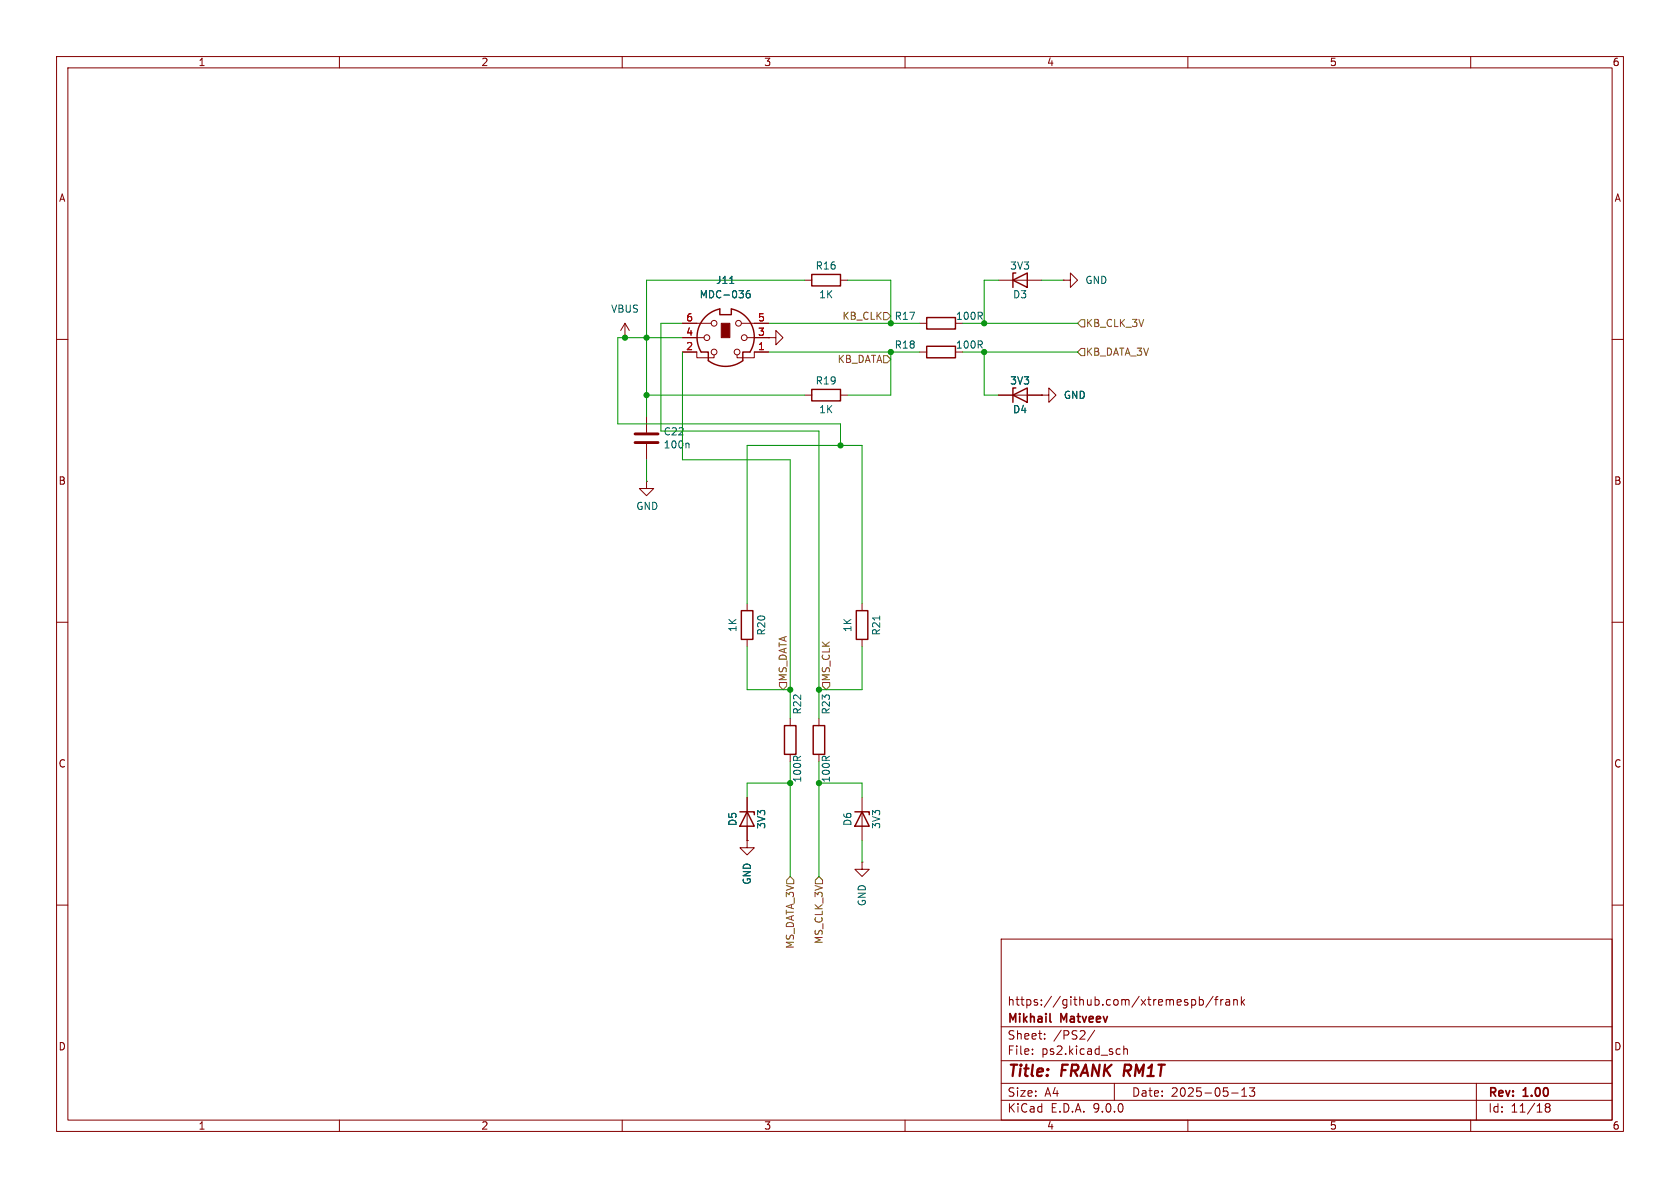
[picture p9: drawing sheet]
(kicad_sch
 (version 20250114)
 (generator "eeschema")
 (generator_version "9.0")
 (paper "A4")
 (title_block
  (title "${NAME}")
  (date "2025-05-13")
  (rev "${VERSION}")
  (company "Mikhail Matveev")
  (comment 1 "https://github.com/xtremespb/frank"))
 (lib_symbols
  (symbol "Connector:Mini-DIN-6"
   (pin_names
    (offset 1.016)) (exclude_from_sim no) (in_bom yes) (on_board yes)
   (property "Reference" "J" (at 0 6.35 0) (effects (font (size 1.27 1.27))))
   (property "Value" "Mini-DIN-6" (at 0 -6.35 0) (effects (font (size 1.27 1.27))))
   (property "Footprint" "" (at 0 0 0) (effects (font (size 1.27 1.27)) (hide yes)))
   (property "Datasheet" "http://service.powerdynamics.com/ec/Catalog17/Section%2011.pdf" (at 0 0 0) (effects (font (size 1.27 1.27)) (hide yes)))
   (property "Description" "6-pin Mini-DIN connector" (at 0 0 0) (effects (font (size 1.27 1.27)) (hide yes)))
   (symbol "Mini-DIN-6_0_1"
    (polyline (pts (xy -4.318 -2.54) (xy -3.048 -2.54) (xy -3.048 -4.064)) (stroke (width 0.254) (type default)) (fill (type none)))
    (polyline (pts (xy -3.81 0) (xy -5.08 0)) (stroke (width 0) (type default)) (fill (type none)))
    (circle (center -3.302 0) (radius 0.508) (stroke (width 0) (type default)) (fill (type none)))
    (polyline (pts (xy -2.54 2.54) (xy -5.08 2.54)) (stroke (width 0) (type default)) (fill (type none)))
    (circle (center -2.032 2.54) (radius 0.508) (stroke (width 0) (type default)) (fill (type none)))
    (circle (center -2.032 -2.54) (radius 0.508) (stroke (width 0) (type default)) (fill (type none)))
    (polyline (pts (xy -2.032 -3.048) (xy -2.032 -3.556) (xy -5.08 -3.556) (xy -5.08 -2.54)) (stroke (width 0) (type default)) (fill (type none)))
    (polyline (pts (xy -1.016 5.08) (xy -1.016 4.064) (xy 1.016 4.064) (xy 1.016 5.08)) (stroke (width 0.254) (type default)) (fill (type none)))
    (rectangle (start -0.762 2.54) (end 0.762 0) (stroke (width 0) (type default)) (fill (type outline)))
    (arc (start 3.048 -4.064) (mid 0 -5.08) (end -3.048 -4.064) (stroke (width 0.254) (type default)) (fill (type none)))
    (arc (start 1.016 5.08) (mid 4.6646 2.1356) (end 4.318 -2.54) (stroke (width 0.254) (type default)) (fill (type none)))
    (arc (start -4.318 -2.54) (mid -4.6241 2.1181) (end -1.016 5.08) (stroke (width 0.254) (type default)) (fill (type none)))
    (circle (center 2.032 -2.54) (radius 0.508) (stroke (width 0) (type default)) (fill (type none)))
    (polyline (pts (xy 2.032 -3.048) (xy 2.032 -3.556) (xy 5.08 -3.556) (xy 5.08 -2.54)) (stroke (width 0) (type default)) (fill (type none)))
    (circle (center 2.286 2.54) (radius 0.508) (stroke (width 0) (type default)) (fill (type none)))
    (polyline (pts (xy 2.794 2.54) (xy 5.08 2.54)) (stroke (width 0) (type default)) (fill (type none)))
    (circle (center 3.302 0) (radius 0.508) (stroke (width 0) (type default)) (fill (type none)))
    (polyline (pts (xy 4.318 -2.54) (xy 3.048 -2.54) (xy 3.048 -4.064)) (stroke (width 0.254) (type default)) (fill (type none)))
    (polyline (pts (xy 5.08 0) (xy 3.81 0)) (stroke (width 0) (type default)) (fill (type none))))
   (symbol "Mini-DIN-6_1_1"
    (pin passive line (at -7.62 2.54 0) (length 2.54) (name "~" (effects (font (size 1.27 1.27)))) (number "6" (effects (font (size 1.27 1.27)))))
    (pin passive line (at -7.62 0 0) (length 2.54) (name "~" (effects (font (size 1.27 1.27)))) (number "4" (effects (font (size 1.27 1.27)))))
    (pin passive line (at -7.62 -2.54 0) (length 2.54) (name "~" (effects (font (size 1.27 1.27)))) (number "2" (effects (font (size 1.27 1.27)))))
    (pin passive line (at 7.62 2.54 180) (length 2.54) (name "~" (effects (font (size 1.27 1.27)))) (number "5" (effects (font (size 1.27 1.27)))))
    (pin passive line (at 7.62 0 180) (length 2.54) (name "~" (effects (font (size 1.27 1.27)))) (number "3" (effects (font (size 1.27 1.27)))))
    (pin passive line (at 7.62 -2.54 180) (length 2.54) (name "~" (effects (font (size 1.27 1.27)))) (number "1" (effects (font (size 1.27 1.27))))))
   (embedded_fonts no))
  (symbol "Device:C"
   (pin_numbers (hide yes))
   (pin_names
    (offset 0.254)) (exclude_from_sim no) (in_bom yes) (on_board yes)
   (property "Reference" "C" (at 0.635 2.54 0) (effects (font (size 1.27 1.27)) (justify left)))
   (property "Value" "C" (at 0.635 -2.54 0) (effects (font (size 1.27 1.27)) (justify left)))
   (property "Footprint" "" (at 0.9652 -3.81 0) (effects (font (size 1.27 1.27)) (hide yes)))
   (property "Datasheet" "~" (at 0 0 0) (effects (font (size 1.27 1.27)) (hide yes)))
   (property "Description" "Unpolarized capacitor" (at 0 0 0) (effects (font (size 1.27 1.27)) (hide yes)))
   (symbol "C_0_1"
    (polyline (pts (xy -2.032 0.762) (xy 2.032 0.762)) (stroke (width 0.508) (type default)) (fill (type none)))
    (polyline (pts (xy -2.032 -0.762) (xy 2.032 -0.762)) (stroke (width 0.508) (type default)) (fill (type none))))
   (symbol "C_1_1"
    (pin passive line (at 0 3.81 270) (length 2.794) (name "~" (effects (font (size 1.27 1.27)))) (number "1" (effects (font (size 1.27 1.27)))))
    (pin passive line (at 0 -3.81 90) (length 2.794) (name "~" (effects (font (size 1.27 1.27)))) (number "2" (effects (font (size 1.27 1.27))))))
   (embedded_fonts no))
  (symbol "Device:D_Zener"
   (pin_numbers (hide yes))
   (pin_names
    (offset 1.016) (hide yes)) (exclude_from_sim no) (in_bom yes) (on_board yes)
   (property "Reference" "D" (at 0 2.54 0) (effects (font (size 1.27 1.27))))
   (property "Value" "D_Zener" (at 0 -2.54 0) (effects (font (size 1.27 1.27))))
   (property "Footprint" "" (at 0 0 0) (effects (font (size 1.27 1.27)) (hide yes)))
   (property "Datasheet" "~" (at 0 0 0) (effects (font (size 1.27 1.27)) (hide yes)))
   (property "Description" "Zener diode" (at 0 0 0) (effects (font (size 1.27 1.27)) (hide yes)))
   (symbol "D_Zener_0_1"
    (polyline (pts (xy -1.27 -1.27) (xy -1.27 1.27) (xy -0.762 1.27)) (stroke (width 0.254) (type default)) (fill (type none)))
    (polyline (pts (xy 1.27 0) (xy -1.27 0)) (stroke (width 0) (type default)) (fill (type none)))
    (polyline (pts (xy 1.27 -1.27) (xy 1.27 1.27) (xy -1.27 0) (xy 1.27 -1.27)) (stroke (width 0.254) (type default)) (fill (type none))))
   (symbol "D_Zener_1_1"
    (pin passive line (at -3.81 0 0) (length 2.54) (name "K" (effects (font (size 1.27 1.27)))) (number "1" (effects (font (size 1.27 1.27)))))
    (pin passive line (at 3.81 0 180) (length 2.54) (name "A" (effects (font (size 1.27 1.27)))) (number "2" (effects (font (size 1.27 1.27))))))
   (embedded_fonts no))
  (symbol "Device:R"
   (pin_numbers (hide yes))
   (pin_names
    (offset 0)) (exclude_from_sim no) (in_bom yes) (on_board yes)
   (property "Reference" "R" (at 2.032 0 90) (effects (font (size 1.27 1.27))))
   (property "Value" "R" (at 0 0 90) (effects (font (size 1.27 1.27))))
   (property "Footprint" "" (at -1.778 0 90) (effects (font (size 1.27 1.27)) (hide yes)))
   (property "Datasheet" "~" (at 0 0 0) (effects (font (size 1.27 1.27)) (hide yes)))
   (property "Description" "Resistor" (at 0 0 0) (effects (font (size 1.27 1.27)) (hide yes)))
   (symbol "R_0_1"
    (rectangle (start -1.016 -2.54) (end 1.016 2.54) (stroke (width 0.254) (type default)) (fill (type none))))
   (symbol "R_1_1"
    (pin passive line (at 0 3.81 270) (length 1.27) (name "~" (effects (font (size 1.27 1.27)))) (number "1" (effects (font (size 1.27 1.27)))))
    (pin passive line (at 0 -3.81 90) (length 1.27) (name "~" (effects (font (size 1.27 1.27)))) (number "2" (effects (font (size 1.27 1.27))))))
   (embedded_fonts no))
  (symbol "GND_1"
   (power)
   (pin_numbers (hide yes))
   (pin_names
    (offset 0) (hide yes)) (exclude_from_sim no) (in_bom yes) (on_board yes)
   (property "Reference" "#PWR" (at 0 -6.35 0) (effects (font (size 1.27 1.27)) (hide yes)))
   (property "Value" "GND" (at 0 -3.81 0) (effects (font (size 1.27 1.27))))
   (property "Footprint" "" (at 0 0 0) (effects (font (size 1.27 1.27)) (hide yes)))
   (property "Datasheet" "" (at 0 0 0) (effects (font (size 1.27 1.27)) (hide yes)))
   (property "Description" "Power symbol creates a global label with name \"GND\" , ground" (at 0 0 0) (effects (font (size 1.27 1.27)) (hide yes)))
   (symbol "GND_1_0_1"
    (polyline (pts (xy 0 0) (xy 0 -1.27) (xy 1.27 -1.27) (xy 0 -2.54) (xy -1.27 -1.27) (xy 0 -1.27)) (stroke (width 0) (type default)) (fill (type none))))
   (symbol "GND_1_1_1"
    (pin power_in line (at 0 0 270) (length 0) (name "~" (effects (font (size 1.27 1.27)))) (number "1" (effects (font (size 1.27 1.27))))))
   (embedded_fonts no))
  (symbol "GND_2"
   (power)
   (pin_numbers (hide yes))
   (pin_names
    (offset 0) (hide yes)) (exclude_from_sim no) (in_bom yes) (on_board yes)
   (property "Reference" "#PWR" (at 0 -6.35 0) (effects (font (size 1.27 1.27)) (hide yes)))
   (property "Value" "GND" (at 0 -3.81 0) (effects (font (size 1.27 1.27))))
   (property "Footprint" "" (at 0 0 0) (effects (font (size 1.27 1.27)) (hide yes)))
   (property "Datasheet" "" (at 0 0 0) (effects (font (size 1.27 1.27)) (hide yes)))
   (property "Description" "Power symbol creates a global label with name \"GND\" , ground" (at 0 0 0) (effects (font (size 1.27 1.27)) (hide yes)))
   (symbol "GND_2_0_1"
    (polyline (pts (xy 0 0) (xy 0 -1.27) (xy 1.27 -1.27) (xy 0 -2.54) (xy -1.27 -1.27) (xy 0 -1.27)) (stroke (width 0) (type default)) (fill (type none))))
   (symbol "GND_2_1_1"
    (pin power_in line (at 0 0 270) (length 0) (name "~" (effects (font (size 1.27 1.27)))) (number "1" (effects (font (size 1.27 1.27))))))
   (embedded_fonts no))
  (symbol "GND_3"
   (power)
   (pin_numbers (hide yes))
   (pin_names
    (offset 0) (hide yes)) (exclude_from_sim no) (in_bom yes) (on_board yes)
   (property "Reference" "#PWR" (at 0 -6.35 0) (effects (font (size 1.27 1.27)) (hide yes)))
   (property "Value" "GND" (at 0 -3.81 0) (effects (font (size 1.27 1.27))))
   (property "Footprint" "" (at 0 0 0) (effects (font (size 1.27 1.27)) (hide yes)))
   (property "Datasheet" "" (at 0 0 0) (effects (font (size 1.27 1.27)) (hide yes)))
   (property "Description" "Power symbol creates a global label with name \"GND\" , ground" (at 0 0 0) (effects (font (size 1.27 1.27)) (hide yes)))
   (symbol "GND_3_0_1"
    (polyline (pts (xy 0 0) (xy 0 -1.27) (xy 1.27 -1.27) (xy 0 -2.54) (xy -1.27 -1.27) (xy 0 -1.27)) (stroke (width 0) (type default)) (fill (type none))))
   (symbol "GND_3_1_1"
    (pin power_in line (at 0 0 270) (length 0) (name "~" (effects (font (size 1.27 1.27)))) (number "1" (effects (font (size 1.27 1.27))))))
   (embedded_fonts no))
  (symbol "GND_4"
   (power)
   (pin_numbers (hide yes))
   (pin_names
    (offset 0) (hide yes)) (exclude_from_sim no) (in_bom yes) (on_board yes)
   (property "Reference" "#PWR" (at 0 -6.35 0) (effects (font (size 1.27 1.27)) (hide yes)))
   (property "Value" "GND" (at 0 -3.81 0) (effects (font (size 1.27 1.27))))
   (property "Footprint" "" (at 0 0 0) (effects (font (size 1.27 1.27)) (hide yes)))
   (property "Datasheet" "" (at 0 0 0) (effects (font (size 1.27 1.27)) (hide yes)))
   (property "Description" "Power symbol creates a global label with name \"GND\" , ground" (at 0 0 0) (effects (font (size 1.27 1.27)) (hide yes)))
   (symbol "GND_4_0_1"
    (polyline (pts (xy 0 0) (xy 0 -1.27) (xy 1.27 -1.27) (xy 0 -2.54) (xy -1.27 -1.27) (xy 0 -1.27)) (stroke (width 0) (type default)) (fill (type none))))
   (symbol "GND_4_1_1"
    (pin power_in line (at 0 0 270) (length 0) (name "~" (effects (font (size 1.27 1.27)))) (number "1" (effects (font (size 1.27 1.27))))))
   (embedded_fonts no))
  (symbol "GND_6"
   (power)
   (pin_numbers (hide yes))
   (pin_names
    (offset 0) (hide yes)) (exclude_from_sim no) (in_bom yes) (on_board yes)
   (property "Reference" "#PWR" (at 0 -6.35 0) (effects (font (size 1.27 1.27)) (hide yes)))
   (property "Value" "GND" (at 0 -3.81 0) (effects (font (size 1.27 1.27))))
   (property "Footprint" "" (at 0 0 0) (effects (font (size 1.27 1.27)) (hide yes)))
   (property "Datasheet" "" (at 0 0 0) (effects (font (size 1.27 1.27)) (hide yes)))
   (property "Description" "Power symbol creates a global label with name \"GND\" , ground" (at 0 0 0) (effects (font (size 1.27 1.27)) (hide yes)))
   (symbol "GND_6_0_1"
    (polyline (pts (xy 0 0) (xy 0 -1.27) (xy 1.27 -1.27) (xy 0 -2.54) (xy -1.27 -1.27) (xy 0 -1.27)) (stroke (width 0) (type default)) (fill (type none))))
   (symbol "GND_6_1_1"
    (pin power_in line (at 0 0 270) (length 0) (name "~" (effects (font (size 1.27 1.27)))) (number "1" (effects (font (size 1.27 1.27))))))
   (embedded_fonts no))
  (symbol "power:GND"
   (power)
   (pin_numbers (hide yes))
   (pin_names
    (offset 0) (hide yes)) (exclude_from_sim no) (in_bom yes) (on_board yes)
   (property "Reference" "#PWR" (at 0 -6.35 0) (effects (font (size 1.27 1.27)) (hide yes)))
   (property "Value" "GND" (at 0 -3.81 0) (effects (font (size 1.27 1.27))))
   (property "Footprint" "" (at 0 0 0) (effects (font (size 1.27 1.27)) (hide yes)))
   (property "Datasheet" "" (at 0 0 0) (effects (font (size 1.27 1.27)) (hide yes)))
   (property "Description" "Power symbol creates a global label with name \"GND\" , ground" (at 0 0 0) (effects (font (size 1.27 1.27)) (hide yes)))
   (symbol "GND_0_1"
    (polyline (pts (xy 0 0) (xy 0 -1.27) (xy 1.27 -1.27) (xy 0 -2.54) (xy -1.27 -1.27) (xy 0 -1.27)) (stroke (width 0) (type default)) (fill (type none))))
   (symbol "GND_1_1"
    (pin power_in line (at 0 0 270) (length 0) (name "~" (effects (font (size 1.27 1.27)))) (number "1" (effects (font (size 1.27 1.27))))))
   (embedded_fonts no))
  (symbol "power:VBUS"
   (power)
   (pin_numbers (hide yes))
   (pin_names
    (offset 0) (hide yes)) (exclude_from_sim no) (in_bom yes) (on_board yes)
   (property "Reference" "#PWR" (at 0 -3.81 0) (effects (font (size 1.27 1.27)) (hide yes)))
   (property "Value" "VBUS" (at 0 3.556 0) (effects (font (size 1.27 1.27))))
   (property "Footprint" "" (at 0 0 0) (effects (font (size 1.27 1.27)) (hide yes)))
   (property "Datasheet" "" (at 0 0 0) (effects (font (size 1.27 1.27)) (hide yes)))
   (property "Description" "Power symbol creates a global label with name \"VBUS\"" (at 0 0 0) (effects (font (size 1.27 1.27)) (hide yes)))
   (symbol "VBUS_0_1"
    (polyline (pts (xy -0.762 1.27) (xy 0 2.54)) (stroke (width 0) (type default)) (fill (type none)))
    (polyline (pts (xy 0 2.54) (xy 0.762 1.27)) (stroke (width 0) (type default)) (fill (type none)))
    (polyline (pts (xy 0 0) (xy 0 2.54)) (stroke (width 0) (type default)) (fill (type none))))
   (symbol "VBUS_1_1"
    (pin power_in line (at 0 0 90) (length 0) (name "~" (effects (font (size 1.27 1.27)))) (number "1" (effects (font (size 1.27 1.27))))))
   (embedded_fonts no)))
 (junction
  (at 173.99 62.23)
  (diameter 0)
  (color 0 0 0 0))
 (junction
  (at 139.7 138.43)
  (diameter 0)
  (color 0 0 0 0))
 (junction
  (at 148.59 78.74)
  (diameter 0)
  (color 0 0 0 0))
 (junction
  (at 139.7 121.92)
  (diameter 0)
  (color 0 0 0 0))
 (junction
  (at 157.48 57.15)
  (diameter 0)
  (color 0 0 0 0))
 (junction
  (at 114.3 59.69)
  (diameter 0)
  (color 0 0 0 0))
 (junction
  (at 173.99 57.15)
  (diameter 0)
  (color 0 0 0 0))
 (junction
  (at 144.78 138.43)
  (diameter 0)
  (color 0 0 0 0))
 (junction
  (at 114.3 69.85)
  (diameter 0)
  (color 0 0 0 0))
 (junction
  (at 144.78 121.92)
  (diameter 0)
  (color 0 0 0 0))
 (junction
  (at 157.48 62.23)
  (diameter 0)
  (color 0 0 0 0))
 (junction
  (at 110.49 59.69)
  (diameter 0)
  (color 0 0 0 0))
 (wire
  (pts (xy 139.7 138.43) (xy 139.7 154.94))
  (stroke (width 0) (type default)))
 (wire
  (pts (xy 152.4 121.92) (xy 144.78 121.92))
  (stroke (width 0) (type default)))
 (wire
  (pts (xy 152.4 138.43) (xy 144.78 138.43))
  (stroke (width 0) (type default)))
 (wire
  (pts (xy 157.48 62.23) (xy 162.56 62.23))
  (stroke (width 0) (type default)))
 (wire
  (pts (xy 157.48 57.15) (xy 162.56 57.15))
  (stroke (width 0) (type default)))
 (wire
  (pts (xy 142.24 69.85) (xy 114.3 69.85))
  (stroke (width 0) (type default)))
 (wire
  (pts (xy 132.08 106.68) (xy 132.08 78.74))
  (stroke (width 0) (type default)))
 (wire
  (pts (xy 132.08 114.3) (xy 132.08 121.92))
  (stroke (width 0) (type default)))
 (wire
  (pts (xy 110.49 59.69) (xy 109.22 59.69))
  (stroke (width 0) (type default)))
 (wire
  (pts (xy 114.3 69.85) (xy 114.3 73.66))
  (stroke (width 0) (type default)))
 (wire
  (pts (xy 114.3 49.53) (xy 114.3 59.69))
  (stroke (width 0) (type default)))
 (wire
  (pts (xy 144.78 138.43) (xy 144.78 134.62))
  (stroke (width 0) (type default)))
 (wire
  (pts (xy 144.78 138.43) (xy 144.78 154.94))
  (stroke (width 0) (type default)))
 (wire
  (pts (xy 120.65 62.23) (xy 120.65 81.28))
  (stroke (width 0) (type default)))
 (wire
  (pts (xy 184.15 49.53) (xy 187.96 49.53))
  (stroke (width 0) (type default)))
 (wire
  (pts (xy 152.4 140.97) (xy 152.4 138.43))
  (stroke (width 0) (type default)))
 (wire
  (pts (xy 173.99 62.23) (xy 170.18 62.23))
  (stroke (width 0) (type default)))
 (wire
  (pts (xy 173.99 69.85) (xy 173.99 62.23))
  (stroke (width 0) (type default)))
 (wire
  (pts (xy 152.4 114.3) (xy 152.4 121.92))
  (stroke (width 0) (type default)))
 (wire
  (pts (xy 173.99 62.23) (xy 190.5 62.23))
  (stroke (width 0) (type default)))
 (wire
  (pts (xy 114.3 69.85) (xy 114.3 59.69))
  (stroke (width 0) (type default)))
 (wire
  (pts (xy 142.24 49.53) (xy 114.3 49.53))
  (stroke (width 0) (type default)))
 (wire
  (pts (xy 120.65 57.15) (xy 116.84 57.15))
  (stroke (width 0) (type default)))
 (wire
  (pts (xy 148.59 74.93) (xy 148.59 78.74))
  (stroke (width 0) (type default)))
 (wire
  (pts (xy 148.59 78.74) (xy 152.4 78.74))
  (stroke (width 0) (type default)))
 (wire
  (pts (xy 132.08 138.43) (xy 139.7 138.43))
  (stroke (width 0) (type default)))
 (wire
  (pts (xy 176.53 69.85) (xy 173.99 69.85))
  (stroke (width 0) (type default)))
 (wire
  (pts (xy 139.7 121.92) (xy 132.08 121.92))
  (stroke (width 0) (type default)))
 (wire
  (pts (xy 176.53 49.53) (xy 173.99 49.53))
  (stroke (width 0) (type default)))
 (wire
  (pts (xy 135.89 62.23) (xy 157.48 62.23))
  (stroke (width 0) (type default)))
 (wire
  (pts (xy 116.84 57.15) (xy 116.84 76.2))
  (stroke (width 0) (type default)))
 (wire
  (pts (xy 173.99 57.15) (xy 190.5 57.15))
  (stroke (width 0) (type default)))
 (wire
  (pts (xy 120.65 81.28) (xy 139.7 81.28))
  (stroke (width 0) (type default)))
 (wire
  (pts (xy 173.99 49.53) (xy 173.99 57.15))
  (stroke (width 0) (type default)))
 (wire
  (pts (xy 114.3 59.69) (xy 120.65 59.69))
  (stroke (width 0) (type default)))
 (wire
  (pts (xy 114.3 59.69) (xy 110.49 59.69))
  (stroke (width 0) (type default)))
 (wire
  (pts (xy 149.86 69.85) (xy 157.48 69.85))
  (stroke (width 0) (type default)))
 (wire
  (pts (xy 157.48 49.53) (xy 157.48 57.15))
  (stroke (width 0) (type default)))
 (wire
  (pts (xy 109.22 74.93) (xy 148.59 74.93))
  (stroke (width 0) (type default)))
 (wire
  (pts (xy 144.78 121.92) (xy 144.78 127))
  (stroke (width 0) (type default)))
 (wire
  (pts (xy 132.08 140.97) (xy 132.08 138.43))
  (stroke (width 0) (type default)))
 (wire
  (pts (xy 139.7 81.28) (xy 139.7 121.92))
  (stroke (width 0) (type default)))
 (wire
  (pts (xy 139.7 138.43) (xy 139.7 134.62))
  (stroke (width 0) (type default)))
 (wire
  (pts (xy 116.84 76.2) (xy 144.78 76.2))
  (stroke (width 0) (type default)))
 (wire
  (pts (xy 109.22 59.69) (xy 109.22 74.93))
  (stroke (width 0) (type default)))
 (wire
  (pts (xy 135.89 57.15) (xy 157.48 57.15))
  (stroke (width 0) (type default)))
 (wire
  (pts (xy 152.4 106.68) (xy 152.4 78.74))
  (stroke (width 0) (type default)))
 (wire
  (pts (xy 149.86 49.53) (xy 157.48 49.53))
  (stroke (width 0) (type default)))
 (wire
  (pts (xy 114.3 81.28) (xy 114.3 85.09))
  (stroke (width 0) (type default)))
 (wire
  (pts (xy 132.08 78.74) (xy 148.59 78.74))
  (stroke (width 0) (type default)))
 (wire
  (pts (xy 157.48 62.23) (xy 157.48 69.85))
  (stroke (width 0) (type default)))
 (wire
  (pts (xy 144.78 76.2) (xy 144.78 121.92))
  (stroke (width 0) (type default)))
 (wire
  (pts (xy 139.7 121.92) (xy 139.7 127))
  (stroke (width 0) (type default)))
 (wire
  (pts (xy 173.99 57.15) (xy 170.18 57.15))
  (stroke (width 0) (type default)))
 (wire
  (pts (xy 152.4 148.59) (xy 152.4 152.4))
  (stroke (width 0) (type default)))
 (hierarchical_label "MS_CLK_3V"
  (shape input)
  (at 144.78 154.94 270)
  (effects (font (size 1.27 1.27)) (justify right)))
 (hierarchical_label "MS_CLK"
  (shape input)
  (at 146.05 121.92 90)
  (effects (font (size 1.27 1.27)) (justify left)))
 (hierarchical_label "KB_CLK"
  (shape input)
  (at 157.48 55.88 180)
  (effects (font (size 1.27 1.27)) (justify right)))
 (hierarchical_label "KB_DATA_3V"
  (shape input)
  (at 190.5 62.23 0)
  (effects (font (size 1.27 1.27)) (justify left)))
 (hierarchical_label "MS_DATA_3V"
  (shape input)
  (at 139.7 154.94 270)
  (effects (font (size 1.27 1.27)) (justify right)))
 (hierarchical_label "MS_DATA"
  (shape input)
  (at 138.43 121.92 90)
  (effects (font (size 1.27 1.27)) (justify left)))
 (hierarchical_label "KB_CLK_3V"
  (shape input)
  (at 190.5 57.15 0)
  (effects (font (size 1.27 1.27)) (justify left)))
 (hierarchical_label "KB_DATA"
  (shape input)
  (at 157.48 63.5 180)
  (effects (font (size 1.27 1.27)) (justify right)))
 (symbol
  (lib_name "GND_6")
  (lib_id "power:GND")
  (at 184.15 69.85 90)
  (unit 1)
  (exclude_from_sim no)
  (in_bom yes)
  (on_board yes)
  (dnp no)
  (fields_autoplaced yes)
  (property "Reference" "#PWR060" (at 190.5 69.85 0) (effects (font (size 1.27 1.27)) (hide yes)))
  (property "Value" "GND" (at 187.96 69.8499 90) (effects (font (size 1.27 1.27)) (justify right)))
  (property "Footprint" "" (at 184.15 69.85 0) (effects (font (size 1.27 1.27)) (hide yes)))
  (property "Datasheet" "" (at 184.15 69.85 0) (effects (font (size 1.27 1.27)) (hide yes)))
  (property "Description" "Power symbol creates a global label with name \"GND\" , ground" (at 184.15 69.85 0) (effects (font (size 1.27 1.27)) (hide yes)))
  (pin "1"))
 (symbol
  (lib_id "Device:D_Zener")
  (at 180.34 69.85 0)
  (unit 1)
  (exclude_from_sim no)
  (in_bom yes)
  (on_board yes)
  (dnp no)
  (property "Reference" "D4" (at 180.34 72.39 0) (effects (font (size 1.27 1.27))))
  (property "Value" "3V3" (at 180.34 67.31 0) (effects (font (size 1.27 1.27))))
  (property "Footprint" "FRANK:Diode (SOD-323)" (at 180.34 69.85 0) (effects (font (size 1.27 1.27)) (hide yes)))
  (property "Datasheet" "https://www.vishay.com/docs/83335/bzx384g.pdf" (at 180.34 69.85 0) (effects (font (size 1.27 1.27)) (hide yes)))
  (property "Description" "" (at 180.34 69.85 0) (effects (font (size 1.27 1.27)) (hide yes)))
  (property "AliExpress" "https://www.aliexpress.com/item/1005006143480992.html" (at 180.34 69.85 0) (effects (font (size 1.27 1.27)) (hide yes)))
  (property "LCSC" "" (at 180.34 69.85 0) (effects (font (size 1.27 1.27))))
  (pin "1")
  (pin "2"))
 (symbol
  (lib_name "GND_3")
  (lib_id "power:GND")
  (at 114.3 85.09 0)
  (unit 1)
  (exclude_from_sim no)
  (in_bom yes)
  (on_board yes)
  (dnp no)
  (property "Reference" "#PWR061" (at 114.3 91.44 0) (effects (font (size 1.27 1.27)) (hide yes)))
  (property "Value" "GND" (at 114.427 89.4842 0) (effects (font (size 1.27 1.27))))
  (property "Footprint" "" (at 114.3 85.09 0) (effects (font (size 1.27 1.27)) (hide yes)))
  (property "Datasheet" "" (at 114.3 85.09 0) (effects (font (size 1.27 1.27)) (hide yes)))
  (property "Description" "Power symbol creates a global label with name \"GND\" , ground" (at 114.3 85.09 0) (effects (font (size 1.27 1.27)) (hide yes)))
  (pin "1"))
 (symbol
  (lib_id "Device:R")
  (at 132.08 110.49 0)
  (unit 1)
  (exclude_from_sim no)
  (in_bom yes)
  (on_board yes)
  (dnp no)
  (property "Reference" "R20" (at 134.62 110.49 90) (effects (font (size 1.27 1.27))))
  (property "Value" "1K" (at 129.54 110.49 90) (effects (font (size 1.27 1.27))))
  (property "Footprint" "FRANK:Resistor (0805)" (at 130.302 110.49 90) (effects (font (size 1.27 1.27)) (hide yes)))
  (property "Datasheet" "https://www.vishay.com/docs/28952/mcs0402at-mct0603at-mcu0805at-mca1206at.pdf" (at 132.08 110.49 0) (effects (font (size 1.27 1.27)) (hide yes)))
  (property "Description" "" (at 132.08 110.49 0) (effects (font (size 1.27 1.27)) (hide yes)))
  (property "AliExpress" "https://www.aliexpress.com/item/1005005945735199.html" (at 132.08 110.49 0) (effects (font (size 1.27 1.27)) (hide yes)))
  (property "LCSC" "" (at 132.08 110.49 0) (effects (font (size 1.27 1.27))))
  (pin "1")
  (pin "2"))
 (symbol
  (lib_name "GND_1")
  (lib_id "power:GND")
  (at 152.4 152.4 0)
  (unit 1)
  (exclude_from_sim no)
  (in_bom yes)
  (on_board yes)
  (dnp no)
  (fields_autoplaced yes)
  (property "Reference" "#PWR063" (at 152.4 158.75 0) (effects (font (size 1.27 1.27)) (hide yes)))
  (property "Value" "GND" (at 152.4001 156.21 90) (effects (font (size 1.27 1.27)) (justify right)))
  (property "Footprint" "" (at 152.4 152.4 0) (effects (font (size 1.27 1.27)) (hide yes)))
  (property "Datasheet" "" (at 152.4 152.4 0) (effects (font (size 1.27 1.27)) (hide yes)))
  (property "Description" "Power symbol creates a global label with name \"GND\" , ground" (at 152.4 152.4 0) (effects (font (size 1.27 1.27)) (hide yes)))
  (pin "1"))
 (symbol
  (lib_id "Device:R")
  (at 166.37 62.23 90)
  (unit 1)
  (exclude_from_sim no)
  (in_bom yes)
  (on_board yes)
  (dnp no)
  (property "Reference" "R18" (at 160.02 60.96 90) (effects (font (size 1.27 1.27))))
  (property "Value" "100R" (at 171.45 60.96 90) (effects (font (size 1.27 1.27))))
  (property "Footprint" "FRANK:Resistor (0805)" (at 166.37 64.008 90) (effects (font (size 1.27 1.27)) (hide yes)))
  (property "Datasheet" "https://www.vishay.com/docs/28952/mcs0402at-mct0603at-mcu0805at-mca1206at.pdf" (at 166.37 62.23 0) (effects (font (size 1.27 1.27)) (hide yes)))
  (property "Description" "" (at 166.37 62.23 0) (effects (font (size 1.27 1.27)) (hide yes)))
  (property "AliExpress" "https://www.aliexpress.com/item/1005005945735199.html" (at 166.37 62.23 0) (effects (font (size 1.27 1.27)) (hide yes)))
  (property "LCSC" "" (at 166.37 62.23 0) (effects (font (size 1.27 1.27))))
  (pin "1")
  (pin "2"))
 (symbol
  (lib_id "Device:R")
  (at 152.4 110.49 0)
  (unit 1)
  (exclude_from_sim no)
  (in_bom yes)
  (on_board yes)
  (dnp no)
  (property "Reference" "R21" (at 154.94 110.49 90) (effects (font (size 1.27 1.27))))
  (property "Value" "1K" (at 149.86 110.49 90) (effects (font (size 1.27 1.27))))
  (property "Footprint" "FRANK:Resistor (0805)" (at 150.622 110.49 90) (effects (font (size 1.27 1.27)) (hide yes)))
  (property "Datasheet" "https://www.vishay.com/docs/28952/mcs0402at-mct0603at-mcu0805at-mca1206at.pdf" (at 152.4 110.49 0) (effects (font (size 1.27 1.27)) (hide yes)))
  (property "Description" "" (at 152.4 110.49 0) (effects (font (size 1.27 1.27)) (hide yes)))
  (property "AliExpress" "https://www.aliexpress.com/item/1005005945735199.html" (at 152.4 110.49 0) (effects (font (size 1.27 1.27)) (hide yes)))
  (property "LCSC" "" (at 152.4 110.49 0) (effects (font (size 1.27 1.27))))
  (pin "1")
  (pin "2"))
 (symbol
  (lib_id "Device:R")
  (at 166.37 57.15 90)
  (unit 1)
  (exclude_from_sim no)
  (in_bom yes)
  (on_board yes)
  (dnp no)
  (property "Reference" "R17" (at 160.02 55.88 90) (effects (font (size 1.27 1.27))))
  (property "Value" "100R" (at 171.45 55.88 90) (effects (font (size 1.27 1.27))))
  (property "Footprint" "FRANK:Resistor (0805)" (at 166.37 58.928 90) (effects (font (size 1.27 1.27)) (hide yes)))
  (property "Datasheet" "https://www.vishay.com/docs/28952/mcs0402at-mct0603at-mcu0805at-mca1206at.pdf" (at 166.37 57.15 0) (effects (font (size 1.27 1.27)) (hide yes)))
  (property "Description" "" (at 166.37 57.15 0) (effects (font (size 1.27 1.27)) (hide yes)))
  (property "AliExpress" "https://www.aliexpress.com/item/1005005945735199.html" (at 166.37 57.15 0) (effects (font (size 1.27 1.27)) (hide yes)))
  (property "LCSC" "" (at 166.37 57.15 0) (effects (font (size 1.27 1.27))))
  (pin "1")
  (pin "2"))
 (symbol
  (lib_id "Device:R")
  (at 139.7 130.81 0)
  (unit 1)
  (exclude_from_sim no)
  (in_bom yes)
  (on_board yes)
  (dnp no)
  (property "Reference" "R22" (at 140.97 124.46 90) (effects (font (size 1.27 1.27))))
  (property "Value" "100R" (at 140.97 135.89 90) (effects (font (size 1.27 1.27))))
  (property "Footprint" "FRANK:Resistor (0805)" (at 137.922 130.81 90) (effects (font (size 1.27 1.27)) (hide yes)))
  (property "Datasheet" "https://www.vishay.com/docs/28952/mcs0402at-mct0603at-mcu0805at-mca1206at.pdf" (at 139.7 130.81 0) (effects (font (size 1.27 1.27)) (hide yes)))
  (property "Description" "" (at 139.7 130.81 0) (effects (font (size 1.27 1.27)) (hide yes)))
  (property "AliExpress" "https://www.aliexpress.com/item/1005005945735199.html" (at 139.7 130.81 0) (effects (font (size 1.27 1.27)) (hide yes)))
  (property "LCSC" "" (at 139.7 130.81 0) (effects (font (size 1.27 1.27))))
  (pin "1")
  (pin "2"))
 (symbol
  (lib_name "GND_4")
  (lib_id "power:GND")
  (at 187.96 49.53 90)
  (unit 1)
  (exclude_from_sim no)
  (in_bom yes)
  (on_board yes)
  (dnp no)
  (fields_autoplaced yes)
  (property "Reference" "#PWR057" (at 194.31 49.53 0) (effects (font (size 1.27 1.27)) (hide yes)))
  (property "Value" "GND" (at 191.77 49.5299 90) (effects (font (size 1.27 1.27)) (justify right)))
  (property "Footprint" "" (at 187.96 49.53 0) (effects (font (size 1.27 1.27)) (hide yes)))
  (property "Datasheet" "" (at 187.96 49.53 0) (effects (font (size 1.27 1.27)) (hide yes)))
  (property "Description" "Power symbol creates a global label with name \"GND\" , ground" (at 187.96 49.53 0) (effects (font (size 1.27 1.27)) (hide yes)))
  (pin "1"))
 (symbol
  (lib_id "Device:D_Zener")
  (at 132.08 144.78 270)
  (unit 1)
  (exclude_from_sim no)
  (in_bom yes)
  (on_board yes)
  (dnp no)
  (property "Reference" "D5" (at 129.54 144.78 0) (effects (font (size 1.27 1.27))))
  (property "Value" "3V3" (at 134.62 144.78 0) (effects (font (size 1.27 1.27))))
  (property "Footprint" "FRANK:Diode (SOD-323)" (at 132.08 144.78 0) (effects (font (size 1.27 1.27)) (hide yes)))
  (property "Datasheet" "https://www.vishay.com/docs/83335/bzx384g.pdf" (at 132.08 144.78 0) (effects (font (size 1.27 1.27)) (hide yes)))
  (property "Description" "" (at 132.08 144.78 0) (effects (font (size 1.27 1.27)) (hide yes)))
  (property "AliExpress" "https://www.aliexpress.com/item/1005006143480992.html" (at 132.08 144.78 0) (effects (font (size 1.27 1.27)) (hide yes)))
  (property "LCSC" "" (at 132.08 144.78 0) (effects (font (size 1.27 1.27))))
  (pin "1")
  (pin "2"))
 (symbol
  (lib_id "power:VBUS")
  (at 110.49 59.69 0)
  (unit 1)
  (exclude_from_sim no)
  (in_bom yes)
  (on_board yes)
  (dnp no)
  (fields_autoplaced yes)
  (property "Reference" "#PWR058" (at 110.49 63.5 0) (effects (font (size 1.27 1.27)) (hide yes)))
  (property "Value" "VBUS" (at 110.49 54.61 0) (effects (font (size 1.27 1.27))))
  (property "Footprint" "" (at 110.49 59.69 0) (effects (font (size 1.27 1.27)) (hide yes)))
  (property "Datasheet" "" (at 110.49 59.69 0) (effects (font (size 1.27 1.27)) (hide yes)))
  (property "Description" "Power symbol creates a global label with name \"VBUS\"" (at 110.49 59.69 0) (effects (font (size 1.27 1.27)) (hide yes)))
  (pin "1"))
 (symbol
  (lib_id "Device:R")
  (at 146.05 69.85 90)
  (unit 1)
  (exclude_from_sim no)
  (in_bom yes)
  (on_board yes)
  (dnp no)
  (property "Reference" "R19" (at 146.05 67.31 90) (effects (font (size 1.27 1.27))))
  (property "Value" "1K" (at 146.05 72.39 90) (effects (font (size 1.27 1.27))))
  (property "Footprint" "FRANK:Resistor (0805)" (at 146.05 71.628 90) (effects (font (size 1.27 1.27)) (hide yes)))
  (property "Datasheet" "https://www.vishay.com/docs/28952/mcs0402at-mct0603at-mcu0805at-mca1206at.pdf" (at 146.05 69.85 0) (effects (font (size 1.27 1.27)) (hide yes)))
  (property "Description" "" (at 146.05 69.85 0) (effects (font (size 1.27 1.27)) (hide yes)))
  (property "AliExpress" "https://www.aliexpress.com/item/1005005945735199.html" (at 146.05 69.85 0) (effects (font (size 1.27 1.27)) (hide yes)))
  (property "LCSC" "" (at 146.05 69.85 0) (effects (font (size 1.27 1.27))))
  (pin "1")
  (pin "2"))
 (symbol
  (lib_id "Device:R")
  (at 146.05 49.53 90)
  (unit 1)
  (exclude_from_sim no)
  (in_bom yes)
  (on_board yes)
  (dnp no)
  (property "Reference" "R16" (at 146.05 46.99 90) (effects (font (size 1.27 1.27))))
  (property "Value" "1K" (at 146.05 52.07 90) (effects (font (size 1.27 1.27))))
  (property "Footprint" "FRANK:Resistor (0805)" (at 146.05 51.308 90) (effects (font (size 1.27 1.27)) (hide yes)))
  (property "Datasheet" "https://www.vishay.com/docs/28952/mcs0402at-mct0603at-mcu0805at-mca1206at.pdf" (at 146.05 49.53 0) (effects (font (size 1.27 1.27)) (hide yes)))
  (property "Description" "" (at 146.05 49.53 0) (effects (font (size 1.27 1.27)) (hide yes)))
  (property "AliExpress" "https://www.aliexpress.com/item/1005005945735199.html" (at 146.05 49.53 0) (effects (font (size 1.27 1.27)) (hide yes)))
  (property "LCSC" "" (at 146.05 49.53 0) (effects (font (size 1.27 1.27))))
  (pin "1")
  (pin "2"))
 (symbol
  (lib_id "Connector:Mini-DIN-6")
  (at 128.27 59.69 0)
  (unit 1)
  (exclude_from_sim no)
  (in_bom yes)
  (on_board yes)
  (dnp no)
  (fields_autoplaced yes)
  (property "Reference" "J11" (at 128.2877 49.53 0) (effects (font (size 1.27 1.27))))
  (property "Value" "MDC-036" (at 128.2877 52.07 0) (effects (font (size 1.27 1.27))))
  (property "Footprint" "FRANK:MiniDIN (6 Pin, female)" (at 128.27 59.69 0) (effects (font (size 1.27 1.27)) (hide yes)))
  (property "Datasheet" "http://service.powerdynamics.com/ec/Catalog17/Section%2011.pdf" (at 128.27 59.69 0) (effects (font (size 1.27 1.27)) (hide yes)))
  (property "Description" "" (at 128.27 59.69 0) (effects (font (size 1.27 1.27)) (hide yes)))
  (property "AliExpress" "https://www.aliexpress.com/item/4000106131593.html" (at 128.27 59.69 0) (effects (font (size 1.27 1.27)) (hide yes)))
  (pin "1")
  (pin "2")
  (pin "3")
  (pin "4")
  (pin "5")
  (pin "6"))
 (symbol
  (lib_id "power:GND")
  (at 135.89 59.69 90)
  (unit 1)
  (exclude_from_sim no)
  (in_bom yes)
  (on_board yes)
  (dnp no)
  (property "Reference" "#PWR059" (at 142.24 59.69 0) (effects (font (size 1.27 1.27)) (hide yes)))
  (property "Value" "GND" (at 140.97 59.69 90) (effects (font (size 1.27 1.27)) (hide yes)))
  (property "Footprint" "" (at 135.89 59.69 0) (effects (font (size 1.27 1.27)) (hide yes)))
  (property "Datasheet" "" (at 135.89 59.69 0) (effects (font (size 1.27 1.27)) (hide yes)))
  (property "Description" "Power symbol creates a global label with name \"GND\" , ground" (at 135.89 59.69 0) (effects (font (size 1.27 1.27)) (hide yes)))
  (pin "1"))
 (symbol
  (lib_name "GND_2")
  (lib_id "power:GND")
  (at 132.08 148.59 0)
  (unit 1)
  (exclude_from_sim no)
  (in_bom yes)
  (on_board yes)
  (dnp no)
  (fields_autoplaced yes)
  (property "Reference" "#PWR062" (at 132.08 154.94 0) (effects (font (size 1.27 1.27)) (hide yes)))
  (property "Value" "GND" (at 132.0801 152.4 90) (effects (font (size 1.27 1.27)) (justify right)))
  (property "Footprint" "" (at 132.08 148.59 0) (effects (font (size 1.27 1.27)) (hide yes)))
  (property "Datasheet" "" (at 132.08 148.59 0) (effects (font (size 1.27 1.27)) (hide yes)))
  (property "Description" "Power symbol creates a global label with name \"GND\" , ground" (at 132.08 148.59 0) (effects (font (size 1.27 1.27)) (hide yes)))
  (pin "1"))
 (symbol
  (lib_id "Device:D_Zener")
  (at 180.34 49.53 0)
  (unit 1)
  (exclude_from_sim no)
  (in_bom yes)
  (on_board yes)
  (dnp no)
  (property "Reference" "D3" (at 180.34 52.07 0) (effects (font (size 1.27 1.27))))
  (property "Value" "3V3" (at 180.34 46.99 0) (effects (font (size 1.27 1.27))))
  (property "Footprint" "FRANK:Diode (SOD-323)" (at 180.34 49.53 0) (effects (font (size 1.27 1.27)) (hide yes)))
  (property "Datasheet" "https://www.vishay.com/docs/83335/bzx384g.pdf" (at 180.34 49.53 0) (effects (font (size 1.27 1.27)) (hide yes)))
  (property "Description" "" (at 180.34 49.53 0) (effects (font (size 1.27 1.27)) (hide yes)))
  (property "AliExpress" "https://www.aliexpress.com/item/1005006143480992.html" (at 180.34 49.53 0) (effects (font (size 1.27 1.27)) (hide yes)))
  (property "LCSC" "" (at 180.34 49.53 0) (effects (font (size 1.27 1.27))))
  (pin "1")
  (pin "2"))
 (symbol
  (lib_id "Device:R")
  (at 144.78 130.81 0)
  (unit 1)
  (exclude_from_sim no)
  (in_bom yes)
  (on_board yes)
  (dnp no)
  (property "Reference" "R23" (at 146.05 124.46 90) (effects (font (size 1.27 1.27))))
  (property "Value" "100R" (at 146.05 135.89 90) (effects (font (size 1.27 1.27))))
  (property "Footprint" "FRANK:Resistor (0805)" (at 143.002 130.81 90) (effects (font (size 1.27 1.27)) (hide yes)))
  (property "Datasheet" "https://www.vishay.com/docs/28952/mcs0402at-mct0603at-mcu0805at-mca1206at.pdf" (at 144.78 130.81 0) (effects (font (size 1.27 1.27)) (hide yes)))
  (property "Description" "" (at 144.78 130.81 0) (effects (font (size 1.27 1.27)) (hide yes)))
  (property "AliExpress" "https://www.aliexpress.com/item/1005005945735199.html" (at 144.78 130.81 0) (effects (font (size 1.27 1.27)) (hide yes)))
  (property "LCSC" "" (at 144.78 130.81 0) (effects (font (size 1.27 1.27))))
  (pin "1")
  (pin "2"))
 (symbol
  (lib_id "Device:D_Zener")
  (at 152.4 144.78 270)
  (unit 1)
  (exclude_from_sim no)
  (in_bom yes)
  (on_board yes)
  (dnp no)
  (property "Reference" "D6" (at 149.86 144.78 0) (effects (font (size 1.27 1.27))))
  (property "Value" "3V3" (at 154.94 144.78 0) (effects (font (size 1.27 1.27))))
  (property "Footprint" "FRANK:Diode (SOD-323)" (at 152.4 144.78 0) (effects (font (size 1.27 1.27)) (hide yes)))
  (property "Datasheet" "https://www.vishay.com/docs/83335/bzx384g.pdf" (at 152.4 144.78 0) (effects (font (size 1.27 1.27)) (hide yes)))
  (property "Description" "" (at 152.4 144.78 0) (effects (font (size 1.27 1.27)) (hide yes)))
  (property "AliExpress" "https://www.aliexpress.com/item/1005006143480992.html" (at 152.4 144.78 0) (effects (font (size 1.27 1.27)) (hide yes)))
  (property "LCSC" "" (at 152.4 144.78 0) (effects (font (size 1.27 1.27))))
  (pin "1")
  (pin "2"))
 (symbol
  (lib_id "Device:C")
  (at 114.3 77.47 0)
  (unit 1)
  (exclude_from_sim no)
  (in_bom yes)
  (on_board yes)
  (dnp no)
  (property "Reference" "C22" (at 117.221 76.3016 0) (effects (font (size 1.27 1.27)) (justify left)))
  (property "Value" "100n" (at 117.221 78.613 0) (effects (font (size 1.27 1.27)) (justify left)))
  (property "Footprint" "FRANK:Capacitor (0805)" (at 115.2652 81.28 0) (effects (font (size 1.27 1.27)) (hide yes)))
  (property "Datasheet" "https://eu.mouser.com/datasheet/2/40/KGM_X7R-3223212.pdf" (at 114.3 77.47 0) (effects (font (size 1.27 1.27)) (hide yes)))
  (property "Description" "" (at 114.3 77.47 0) (effects (font (size 1.27 1.27)) (hide yes)))
  (property "AliExpress" "https://www.aliexpress.com/item/33008008276.html" (at 114.3 77.47 0) (effects (font (size 1.27 1.27)) (hide yes)))
  (property "LCSC" "" (at 114.3 77.47 0) (effects (font (size 1.27 1.27))))
  (pin "1")
  (pin "2")))
